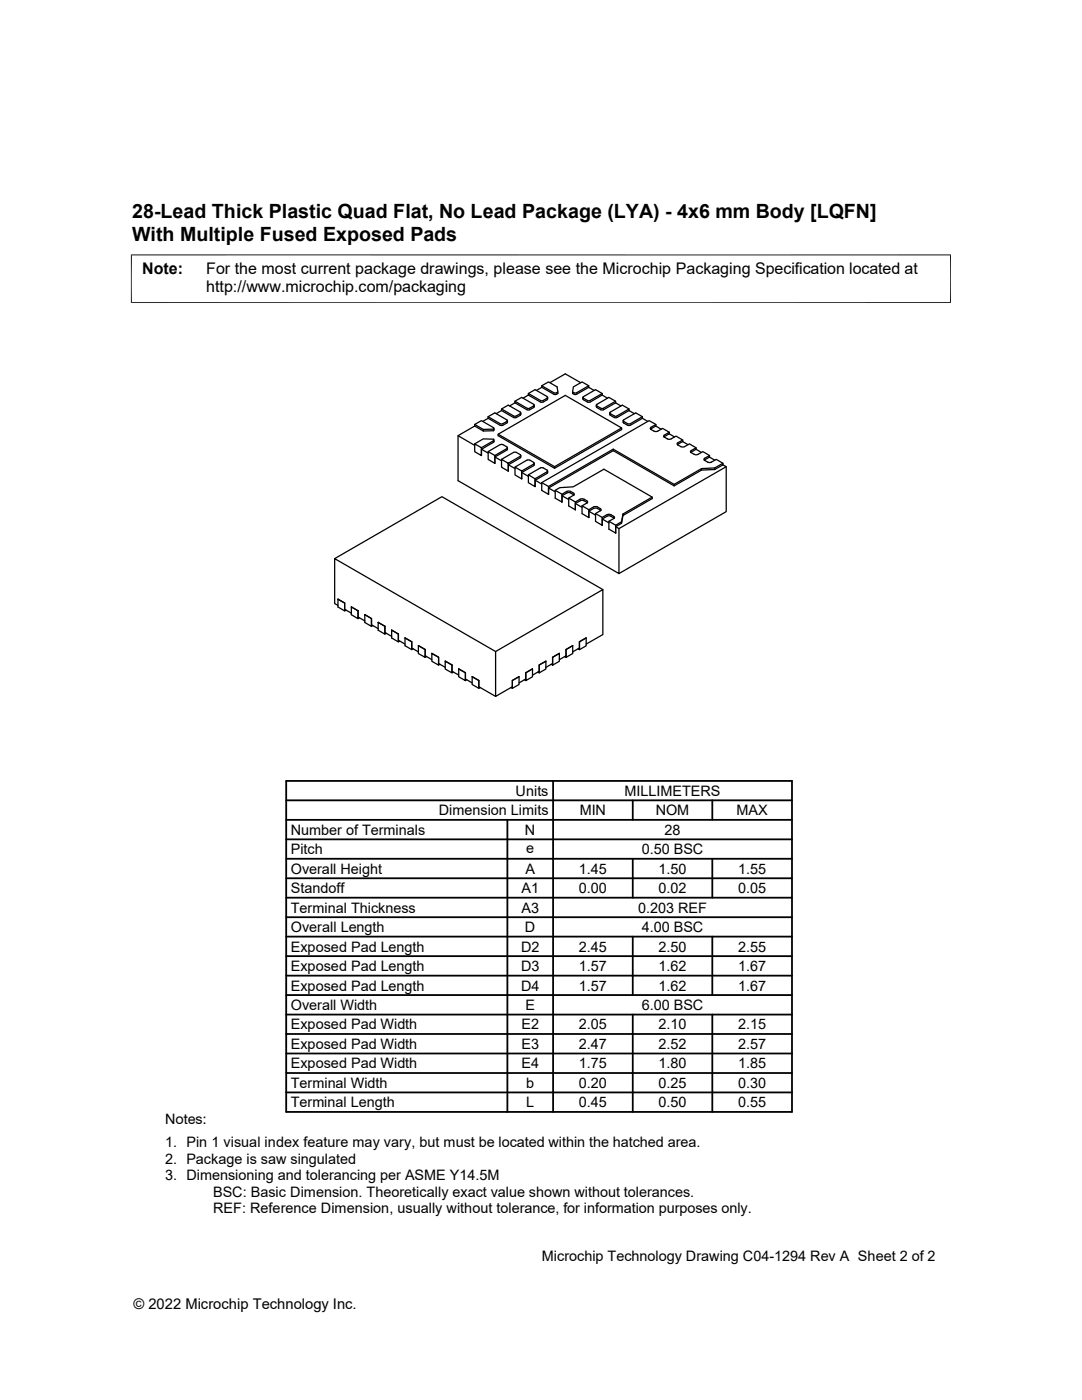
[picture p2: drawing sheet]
<svg xmlns="http://www.w3.org/2000/svg" width="216mm" height="279mm" viewBox="0 0 216 279" stroke-linecap="round" stroke-linejoin="round" font-family="sans-serif">
<g fill="none" stroke="#000" stroke-width=".25">
<path d="M105.4 78.5l2.6 1.5 1.2-.5M105.4 78.8v-.3l1.4-.7 2.4 1.3M105.4 78.8l-1 .7M105.4 78.8l2.4 1.4M108.1 77.3v-.3l1.4-.8 1.7 1 .1 1.3-.4 .2h-.4M108.1 77l2.4 1.4M108.1 77.3l-1.1 .6M108.1 77.3l2.4 1.4M109.2 79.2l.1 .1-.1 .2M109.2 79.8l-.8 .4M109.3 79.6l-.1 .2M109.3 79.3v.3"/>
<path d="M109.7 76.4l3.1-1.8 3.1 1.8M111.3 78.2l-.4 .2h-.4M116.3 79.3v.3M116.3 79.6l.9 .6M117.5 77.3l1 .6M117.5 77l-1.4-.8-1.7 1-.1 1.3 .7 .2 2.5-1.4M117.5 77.3v-.3l-2.5 1.4-.7-.2M120.2 78.5l-2.5 1.5h-.4l-1-.7 2.5-1.5 1.4 .7v.3M121.2 79.5l-1.1-.7-2.3 1.4M91.4 87l3.3 1.9M94.7 84.7l1.7 1M94.7 85v-.3l1.4-.8 2.4 1.4"/>
<path d="M96.1 90.9h.1M96.1 89.7l1.3 .7M96.3 84.1l1.1-.6 2.6 1.4h.3l.9-.7M96.4 86v-.3l2.1-.1v.4h-2.1l-1.7-1-3.3 2v8.9l32.1 18.6v-9l-.6-.4M97.4 83.2l2.6 1.4h.3l.9-.7-2.5-1.5-1.3 .8v.3M98.4 85.3l.2 .2-.2 .1M98.4 87.7l.2 .1-.2 .1M98.5 87.7l-2.1-.1-1.7 1M98.5 88.3l-2.4 1.4v1.2M98.5 88l-2.4 1.3v1.6l-1.4-.8v-1.5l1.4 .7M98.6 87.8l-.2 .5M98.6 85.5l-.2 .4"/>
<path d="M98.7 91.2l1.4 .8M99.4 86.7l11.3 6.4v.4M100.1 81.6l2.6 1.5 1.1-.6v-.2M100.1 81.9l2.4 1.4M100.1 81.9v-.3l1.3-.7 2.4 1.3M100.1 91.7l2.5-1.4h.4l.9 .5-.1 .3-2.4 1.4v1.5l-1.3-.8v-1.5l1.3 .8M100.1 81.9l-1.1 .7M100.3 88.8l-.4-.1-2.5 1.4M100.4 88.7l.8 .5M101.1 89.2l.1 .2-.1 .1M101.2 89.8l-2.5 1.4v1.3M101.2 89.5l-2.5 1.4v1.6l-1.3-.8v-1.6l1.3 .8"/>
<path d="M101.2 89.7l-.1 .1M101.3 83.9v.3M101.3 89.4v.3M101.4 92.8l1.4 .7M102.5 83.3h.5M102.7 80.1l2.6 1.4 1.3-.5-.1-.3M102.7 80.4v-.3l1.4-.8 2.4 1.4M102.8 80.4l2.4 1.4M102.8 93.2l2.4-1.4h.5l.9 .6-.1 .2-2.4 1.4v1.6l-1.3-.8v-1.6l1.3 .8M102.8 80.4l-1.1 .6M103.8 91.4l-2.4 1.4v1.2M103.9 90.9l-.1 .5"/>
<path d="M103.9 82.4v.4l-.9 .5M104.1 94.3l1.3 .8M105.2 81.8h.5M106.5 92.9l-2.4 1.4v1.3M106.6 92.5l-.1 .4M106.6 80.9v.3l-.9 .6M106.8 95.8l1.3 .8M107.8 80.2h.6M108.1 96.3l1.4 .8M109.2 93.9l.1 .1-.1 .1M109.2 94.5l-2.4 1.3v1.3M109.2 93.8l-.9-.5h-.4l-2.5 1.5"/>
<path d="M109.2 94.1l-2.4 1.4v1.6l-1.4-.8v-1.5l1.4 .7M109.3 94.3l-.1 .1M109.3 94v.3M109.5 97.4l1.3 .7M110.8 97.9l1.3 .7M112.1 98.9l1.4 .8M113.5 99.4l1.3 .8M114.5 98.8l-.6-.4-.6-.1-1.2 .6v1.3M117.2 80.2h.5M119 80.9l.1 .4M119.1 81l.8 .5M119.1 81.3l.8 .5"/>
<path d="M119.1 80.7l-.1 .2 .1 .1M119.9 81.8h.5M121.6 82.4l.1 .4 .9 .5M122.4 89.9v-.3l12.1 7.1M122.6 83.3h.5M122.8 80.4l1.1 .6M122.8 80.1l-2.4 1.4h-.5M122.8 80.4l-2.4 1.4M122.8 80.4v-.3l-1.3-.8-2.4 1.4M124 85.4l-11.2-6.5-13.4 7.8v.3l11.3 6.5 13.3-7.8v-.3l-13.3 7.7M124.3 83.9v.4M125.5 81.9l1.1 .7"/>
<path d="M125.5 81.9l-2.4 1.4M125.5 82v-.4l-1.3-.7-2.5 1.4v.2l.9 .5h.5M125.5 81.6l-2.4 1.4M128.2 83.2l-2.5 1.4h-.5l-.8-.7 2.5-1.5 1.3 .8v.3M129.2 84.1l-1-.6-2.6 1.4h-.3l-.9-.6M130.1 99.2l-5.8 3.4M130.9 85v-.3l-1 .6-.1 .2 .1 .2a1.19 1.19 0 0 0 1.4 .3l.9-.5 1.3 .8M130.9 84.7l-1.4-.8-21.4 12.4v1.6l1.4 .8v-1.6l12.9-7.5M131.9 85.7l-1-.7-1.1 .7M132.6 86.8l-.2 .2 .2 .2M132.6 87.1l-.1 .1M132.6 87.2l.6 .4"/>
<path d="M132.6 87.1l.9-.5 1.1 .6M133.2 87.6h.6l1.1-.6 1.3 .8M133.5 86.6v-.3l-.9 .5M135.3 88.7l-.1 .1M135.3 88.7l.9-.6 1.1 .7M136.2 88.1v-.3l-.9 .6-.2 .2 .2 .2a1.19 1.19 0 0 0 1.3 .3l1-.5 1.3 .8M137.9 90.2l-.1 .1M137.9 90.2l1-.5 1.1 .6M138.9 89.7v-.3l-1 .5-.1 .2 .1 .2a1.15 1.15 0 0 0 1.4 .4l1-.6 1.3 .8M140 93.5l-5.5 3.2v.3M141.6 91.2l1 .6M141.6 91.2l-1.1 .6"/>
<path d="M141.6 91.2v-.3l-1 .6-.1 .2 .1 .2a1.19 1.19 0 0 0 1.4 .3l.9-.5 1.4 .8M142.6 93.7v-.3l-2.6 .1v.3M144.3 92.8v-.3l-1.7 .9M144.3 92.8l-1.7 .9-2.6 .1-5.5 3.2-12.1-7.1-12.9 7.5v1.3M144.3 92.8l.6 .3-21.4 12.4M144.9 93.1v9l-21.4 12.4M66.8 111.5l21.4-12.4 32.1 18.6M67.4 119.6l1.4 .8M67.4 119.6l1.4 .8v1.5l-1.4-.8zM67.4 119.6h.1M114.8 100.5l1.3 .8M116.1 100.9l1.4 .8"/>
<path d="M117.2 100.3l-.7-.4-.5-.1-1.2 .7v1.2M117.5 102l1.3 .8M118.8 102.5l1.4 .8M119.8 101.5l-.7-.4h-.4l-1.2 .6v1.6l-1.4-.8v-1.6l1.1-.6-.1-.4-1.1-.4-1.2 .7v1.5l-1.3-.7v-1.6l1-.6v-.3l-.6-.4-.6-.1-1.2 .6v1.6l-1.3-.8v-1.5l.9-.6 2.7-.1 6.1-3.6 9.6 5.6v.3l-5.8 3.4-.3 1.5-1.1 .7v1.3M119.8 101.9l-1 .6v1.6l1.4 .7v-1.5l1.2-.7 .4 .1 .7 .4 .1 .3-1.1 .6v1.6l1.4 .8v-1.6l1.1-.7M119.8 101.8l-.7-.4h-.4l-1.2 .6v1.3M119.8 101.8l.1 .1M119.8 101.5l.2 .2-.2 .2M120.2 104.8h.1M120.2 103.6l1.3 .8M121.5 104l1.4 .8M122.6 103.4l-.7-.4-.5-.1-1.2 .7v1.2"/>
<path d="M122.9 106.4h.1M124.3 102.9v-.3l-.3 1.8M67.4 120.8l-.6-.3v-9l32.1 18.5M68.8 120.4v1.2l1.3 .8M69 121.8l-.2 .1M70.1 121.1l1.4 .8-.1 1.6-1.3-.8zM70.1 121.1l1.4 .8M71.5 121.9v1.2l1.3 .8M71.7 123.3l-.3 .2M72.8 122.7l1.3 .7v1.6l-1.3-.8zM72.8 122.7l1.3 .7M74.1 123.4v1.3l1.4 .8"/>
<path d="M74.4 124.8l-.3 .2M75.5 124.2l1.3 .8M75.5 124.2h.1M76.8 125l-1.3-.8v1.6l1.3 .8v-1.6M76.8 125v1.2l1.3 .8M77.1 126.4l-.3 .2M78.1 125.8l1.4 .7M78.1 125.8h.1M79.5 126.5l-1.4-.7v1.5l1.4 .8v-1.6M79.5 126.5v1.3l1.3 .7M79.8 128l-.3 .1M80.8 127.3l1.4 .8v1.2l1.3 .8"/>
<path d="M80.8 127.3l1.4 .8-.1 1.5-1.3-.7zM80.8 127.3h.1M82.4 129.5l-.3 .1M83.5 128.9l1.3 .7v1.3l1.4 .7M83.5 128.9l1.3 .7v1.6l-1.3-.8zM84.8 129.6h.1M85.1 131l-.3 .2M86.2 130.4l1.3 .8v1.2l1.3 .8M86.2 130.4l1.3 .8v1.5l-1.3-.7zM86.2 130.4h.1M87.5 131.2h.1M87.8 132.6l-.3 .1"/>
<path d="M88.8 132l1.4 .7v1.6l-1.4-.8zM88.9 131.9l1.3 .8v1.3l1.3 .7M88.9 131.9l-.1 .1M90.2 132.7h.1M90.5 134.1l-.3 .2M91.5 133.5l1.4 .8v1.2l1.3 .8M91.5 133.5l1.4 .8v1.5l-1.4-.7zM91.5 133.5h.1M92.9 134.3h.1M93.1 135.7l-.2 .1M94.2 135l1.3 .8v1.3l3.4 1.9M94.2 135l1.3 .8v1.6l-1.3-.8z"/>
<path d="M94.2 135h.1M95.5 135.8h.1M95.8 137.2l-.3 .2M102.2 135.8h.1M103.6 135v1.6l-1.4 .8M103.6 135l-1.4 .8v1.6l-.2-.2M104.6 135.7l.3 .1v-1.5l1.4-.8v1.6l-1.4 .7M104.9 134.3h.1M106.2 133.5l-1.3 .8v1.2l-1.3 .8M106.2 133.5h.1M107.3 134.1l.3 .2v-1.6l1.3-.7v1.5l-1.3 .8M107.6 132.7h.1"/>
<path d="M108.9 132l-1.3 .7v1.3l-1.3 .7M108.9 132h.1M110 132.6l.3 .1v-1.5l1.3-.8v1.6l-1.3 .7M110.3 131.2h.1M111.6 130.4l-1.3 .8v1.2l-1.4 .8M111.6 130.4h.1M112.7 131l.2 .2v-1.6l1.4-.7v1.5l-1.4 .8M112.9 129.6h.1M114.3 128.8l-1.4 .8v1.3l-1.3 .8M114.3 128.8v.1M115.6 128.1h.1M115.6 129.6l1.4-.7-.1-1.6-1.3 .8v1.2l-1.3 .8"/>
<path d="M117 128.5l3.3-1.9v-8.9l-21.4 12.3v9l3.3-1.9v-1.3l1.4-.8M117 127.3l-1.4 .8v1.5l-.2-.1"/>
</g>
<path d="M26.1 50.9h163.7M26.2 50.8v9.7M189.7 50.8v9.7M26.1 60.4h163.7" fill="none" stroke="#000" stroke-width=".2"/>
<g fill="none" stroke="#000" stroke-width=".36">
<path d="M57.1 159.7h100.9M57.1 155.9h100.9v66h-100.9zM110.4 155.9v66M126.3 159.7v3.9M142.1 159.7v3.9M57.1 175.3h100.9M57.1 171.4h100.9M57.1 167.5h100.9M57.1 163.6h100.9M57.1 179.2h100.9M101.2 163.6v58.3M126.3 171.4v7.8"/>
<path d="M142.1 171.4v7.8M57.1 186.9h100.9M57.1 183h100.9M57.1 190.8h100.9M57.1 194.7h100.9M57.1 198.6h100.9M126.3 186.9v11.7M142.1 186.9v11.7M57.1 218h100.9M57.1 202.5h100.9M57.1 206.4h100.9M57.1 210.2h100.9"/>
<path d="M57.1 214.1h100.9M126.3 202.5v19.4M142.1 202.5v19.4"/>
</g>
<g font-size="3.9">
<text x="26.4" y="43.5">28-Lead Thick Plastic Quad Flat, No Lead Package (LYA) - 4x6 mm Body [LQFN]</text>
<text x="26.4" y="48">With Multiple Fused Exposed Pads</text>
</g>
<g font-size="3.2">
<text x="28.4" y="54.6">Note:</text>
<text x="41.1" y="58.3">http://www.microchip.com/packaging</text>
<text x="41.1" y="54.6">For the most current package drawings, please see the Microchip Packaging Specification located at</text>
</g>
<g font-size="2.9">
<text x="102.9" y="158.8">Units</text>
<text x="124.6" y="158.8">MILLIMETERS</text>
<text x="58" y="166.6">Number of Terminals</text>
<text x="87.6" y="162.7">Dimension Limits</text>
<text x="104.8" y="166.6">N</text>
<text x="115.7" y="162.7">MIN</text>
<text x="130.8" y="162.7">NOM</text>
<text x="132.6" y="166.6">28</text>
<text x="147" y="162.7">MAX</text>
<text x="58" y="170.5">Pitch</text>
<text x="105" y="170.2">e</text>
<text x="128" y="170.5">0.50 BSC</text>
<text x="58" y="174.4">Overall Height</text>
<text x="58" y="178.2">Standoff</text>
<text x="104.1" y="178.2">A1</text>
<text x="104.8" y="174.4">A</text>
<text x="115.5" y="174.4">1.45</text>
<text x="115.5" y="178.2">0.00</text>
<text x="131.4" y="174.4">1.50</text>
<text x="131.4" y="178.2">0.02</text>
<text x="147.3" y="174.4">1.55</text>
<text x="147.3" y="178.2">0.05</text>
<text x="58" y="182.1">Terminal Thickness</text>
<text x="104.1" y="182.1">A3</text>
<text x="127.3" y="182.1">0.203 REF</text>
<text x="58" y="186">Overall Length</text>
<text x="58" y="189.9">Exposed Pad Length</text>
<text x="104" y="189.9">D2</text>
<text x="104.8" y="186">D</text>
<text x="115.5" y="189.9">2.45</text>
<text x="128" y="186">4.00 BSC</text>
<text x="131.4" y="189.9">2.50</text>
<text x="147.3" y="189.9">2.55</text>
<text x="58" y="193.8">Exposed Pad Length</text>
<text x="58" y="197.7">Exposed Pad Length</text>
<text x="104" y="193.8">D3</text>
<text x="104" y="197.7">D4</text>
<text x="115.5" y="193.8">1.57</text>
<text x="115.5" y="197.7">1.57</text>
<text x="131.4" y="193.8">1.62</text>
<text x="131.4" y="197.7">1.62</text>
<text x="147.3" y="193.8">1.67</text>
<text x="147.3" y="197.7">1.67</text>
<text x="58" y="201.6">Overall Width</text>
<text x="104.8" y="201.6">E</text>
<text x="128" y="201.6">6.00 BSC</text>
<text x="58" y="205.4">Exposed Pad Width</text>
<text x="58" y="209.3">Exposed Pad Width</text>
<text x="104" y="205.4">E2</text>
<text x="104" y="209.3">E3</text>
<text x="115.5" y="205.4">2.05</text>
<text x="115.5" y="209.3">2.47</text>
<text x="131.4" y="209.3">2.52</text>
<text x="131.4" y="205.4">2.10</text>
<text x="147.3" y="209.3">2.57</text>
<text x="147.3" y="205.4">2.15</text>
<text x="58" y="213.2">Exposed Pad Width</text>
<text x="104" y="213.2">E4</text>
<text x="115.5" y="213.2">1.75</text>
<text x="131.4" y="213.2">1.80</text>
<text x="147.3" y="213.2">1.85</text>
<text x="58" y="217.1">Terminal Width</text>
<text x="58" y="221">Terminal Length</text>
<text x="105" y="217.1">b</text>
<text x="105" y="221">L</text>
<text x="115.5" y="221">0.45</text>
<text x="115.5" y="217.1">0.20</text>
<text x="131.4" y="217.1">0.25</text>
<text x="131.4" y="221">0.50</text>
<text x="147.3" y="221">0.55</text>
<text x="147.3" y="217.1">0.30</text>
<text x="32.9" y="224.3">Notes:</text>
<text x="32.9" y="228.9">1. Pin 1 visual index feature may vary, but must be located within the hatched area.</text>
<text x="32.9" y="232.2">2. Package is saw singulated</text>
<text x="32.9" y="235.5">3. Dimensioning and tolerancing per ASME Y14.5M</text>
<text x="42.5" y="238.8">BSC: Basic Dimension. Theoretically exact value shown without tolerances.</text>
<text x="42.5" y="242.2">REF: Reference Dimension, usually without tolerance, for information purposes only.</text>
<text x="108.1" y="251.7">Microchip Technology Drawing C04-1294 Rev A Sheet 2 of 2</text>
<text x="26.6" y="261.3">© 2022 Microchip Technology Inc.</text>
</g>
</svg>
